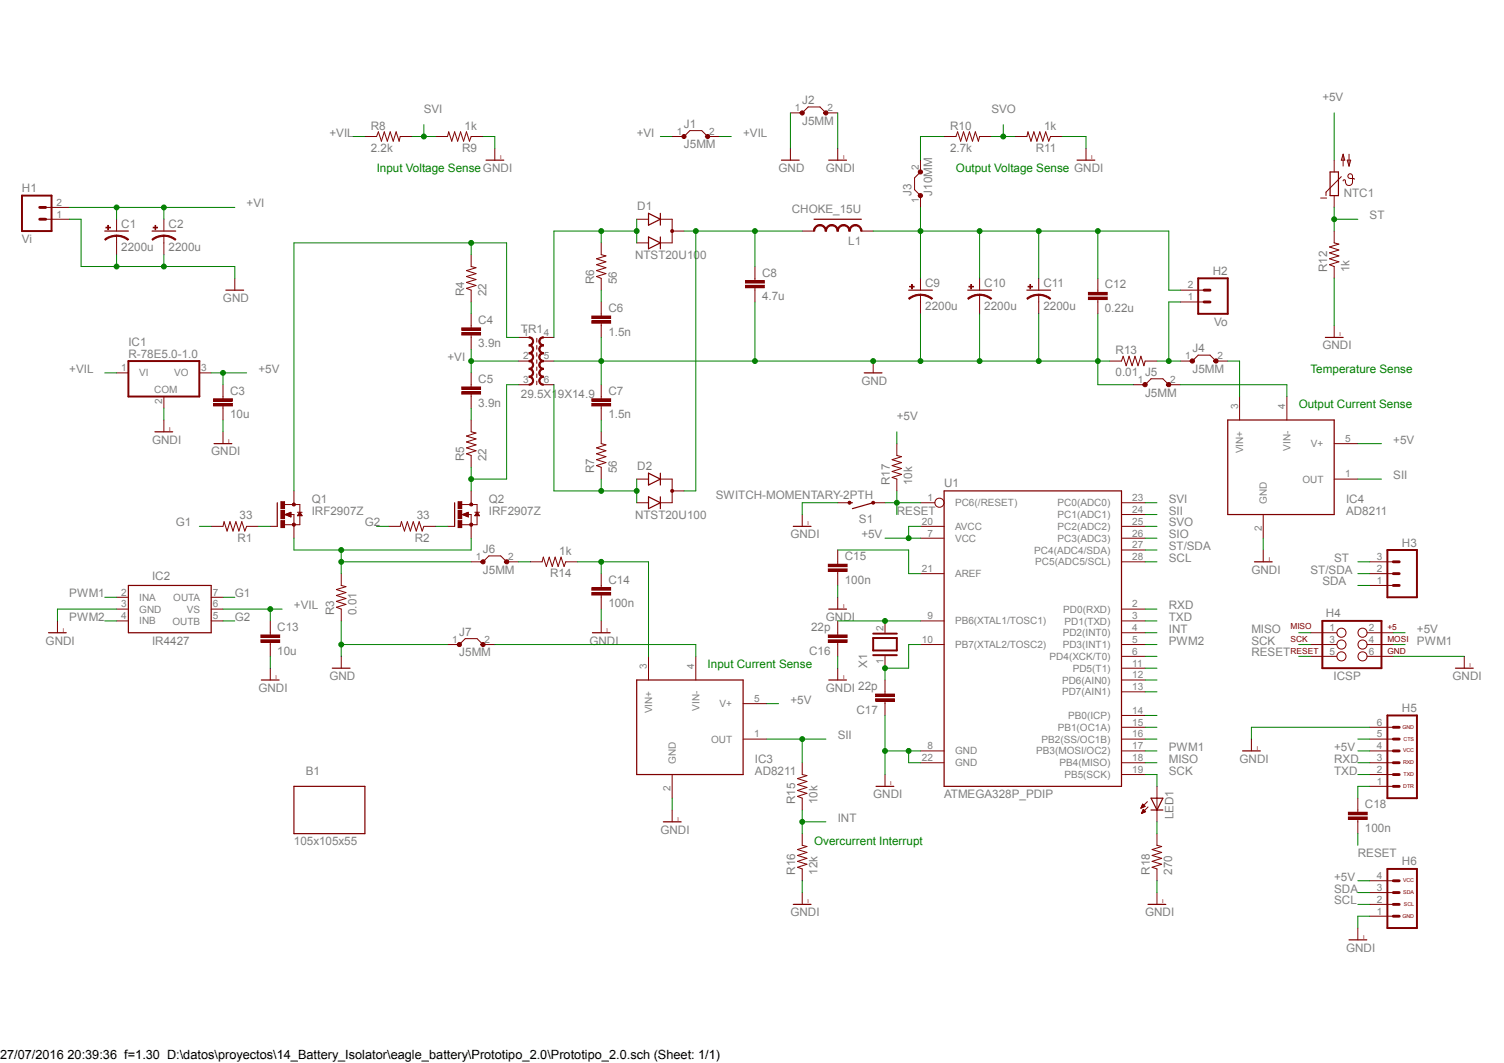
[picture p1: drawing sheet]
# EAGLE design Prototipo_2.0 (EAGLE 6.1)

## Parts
B1  105x105x55  BOX_105X105X55  [BOX_105X105X55]
C1  2200u  CPOL_12.5MM_5MM  [CPOL_RADIAL_12.5MM_5MM]
C2  2200u  CPOL_12.5MM_5MM  [CPOL_RADIAL_12.5MM_5MM]
C3  10u  C5/2.5  [C5B2.5]
C4  3.9n  C7.5/3  [C7.5B3]
C5  3.9n  C7.5/3  [C7.5B3]
C6  1.5n  C7.5/3  [C7.5B3]
C7  1.5n  C7.5/3  [C7.5B3]
C8  4.7u  C5/2.5  [C5B2.5]
C9  2200u  CPOL_12.5MM_5MM  [CPOL_RADIAL_12.5MM_5MM]
C10  2200u  CPOL_12.5MM_5MM  [CPOL_RADIAL_12.5MM_5MM]
C11  2200u  CPOL_12.5MM_5MM  [CPOL_RADIAL_12.5MM_5MM]
C12  0.22u  C5/3  [C5B3]
C13  10u  C5/2.5  [C5B2.5]
C14  100n  C5/3  [C5B3]
C15  100n  C5/3  [C5B3]
C16  22p  C5/2.5  [C5B2.5]
C17  22p  C5/2.5  [C5B2.5]
C18  100n  C5/3  [C5B3]
D1  NTST20U100  NTST20U100CTG  [TO220V]
D2  NTST20U100  NTST20U100CTG  [TO220V]
H1  Vi  M025MM  [SCREWTERMINAL-5MM-2]
H2  Vo  M025MM  [SCREWTERMINAL-5MM-2]
H3  M03PTH  [1X03]
H4  ICSP  AVR_SPI_PRG_6PTH  [2X3]
H5  HEADER_SERIAL  [HEADER_SERIAL]
H6  HEADER_I2C  [HEADER_I2C]
IC1  R-78E5.0-1.0  [R-78E5.0-1.0]
IC2  IR4427  [DIL08]
IC3  AD8211  [RJ-5]
IC4  AD8211  [RJ-5]
J1  J5MM  [05]
J2  J5MM  [05]
J3  J10MM  [10]
J4  J5MM  [05]
J5  J5MM  [05]
J6  J5MM  [05]
J7  J5MM  [05]
L1  CHOKE_15U  [CHOKE_15U]
LED1  LED5MM  [LED5MM]
NTC1  NTC640  [P640]
Q1  IRF2907Z  [TO220V]
Q2  IRF2907Z  [TO220V]
R1  33  RESISTORPTH-1/4W  [AXIAL-0.4]
R2  33  RESISTORPTH-1/4W  [AXIAL-0.4]
R3  0.01  RSENSE  [RSENSE]
R4  22  RESISTORPTH-1/2W  [AXIAL-0.5]
R5  22  RESISTORPTH-1/2W  [AXIAL-0.5]
R6  56  RESISTORPTH-1/2W  [AXIAL-0.5]
R7  56  RESISTORPTH-1/2W  [AXIAL-0.5]
R8  2.2k  RESISTORPTH-1/4W  [AXIAL-0.4]
R9  1k  RESISTORPTH-1/4W  [AXIAL-0.4]
R10  2.7k  RESISTORPTH-1/4W  [AXIAL-0.4]
R11  1k  RESISTORPTH-1/4W  [AXIAL-0.4]
R12  1k  RESISTORPTH-1/4W  [AXIAL-0.4]
R13  0.01  RSENSE  [RSENSE]
R14  1k  RESISTORPTH-1/4W  [AXIAL-0.4]
R15  10k  RESISTORPTH-1/4W  [AXIAL-0.4]
R16  12k  RESISTORPTH-1/4W  [AXIAL-0.4]
R17  10k  RESISTORPTH-1/4W  [AXIAL-0.4]
R18  270  RESISTORPTH-1/4W  [AXIAL-0.4]
S1  SWITCH-MOMENTARY-2PTH  [TACTILE-PTH]
TR1  29.5X19X14.9  29.5X19X14.9_N87  [CORE_29.5X19X14.9]
U1  ATMEGA328P_PDIP  [DIL28-3]
X1  XTAL/S  [QS]

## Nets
$N1 [LVSHC]: C8.1 D1.2(C) D2.2(C) L1.1
+5V [LVLC]: C3.1 H4.2 H5.4(4_VCC) H6.4(4_VCC) IC1.3(VO) IC3.5(V+) IC4.5(V+) NTC1.2 R17.P$2 U1.7(VCC) U1.20(AVCC)
+VI [LVSHC]: C1.+ C2.+ C4.2 C5.1 H1.2 J1.1 TR1.2
+VIL [LVLC]: C13.1 IC1.1(VI) IC2.6(VS) J1.2 R8.P$1
G1 [LVLC]: IC2.7(OUTA) R1.P$2
G2 [LVLC]: IC2.5(OUTB) R2.P$2
GND [LVSHC]: C1.- C2.- C6.2 C7.1 C8.2 C9.- C10.- C11.- C12.2 H1.1 J2.1 J5.1 J7.1 R3.P$1 R13.P$1 TR1.5
GNDI [LVLC]: C3.2 C13.2 C14.2 C15.2 C16.1 C17.1 H4.6 H5.6(6_GND) H6.1(1_GND) IC1.2(COM) IC2.3(GND) IC3.2(GND) IC4.2(GND) J2.2 R9.P$1 R11.P$1 R12.P$1 R16.P$1 R18.P$1 S1.3 U1.8(GND) U1.22(GND)
INT [LVLC]: R15.P$1 R16.P$2 U1.4(PD2(INT0))
MISO [LVLC]: H4.1 U1.18(PB4(MISO))
N$1 [LVLC]: Q1.1(G) R1.P$1
N$2 [LVLC]: Q2.1(G) R2.P$1
N$3 [LVLC]: C18.1 H5.1(1_DTR)
N$4 [LVHC]: C7.2 R7.P$2
N$5 [LVHC]: C5.2 R5.P$2
N$6 [LVLC]: H5.5(5_CTS)
N$11 [LVLC]: U1.6(PD4(XCK/T0))
N$12 [LVLC]: U1.11(PD5(T1))
N$13 [LVLC]: U1.12(PD6(AIN0))
N$14 [LVLC]: U1.13(PD7(AIN1))
N$15 [LVLC]: U1.14(PB0(ICP))
N$16 [LVLC]: U1.15(PB1(OC1A))
N$17 [LVLC]: U1.16(PB2(SS/OC1B))
N$18 [LVLC]: J3.2 R10.P$1
N$69 [LVHC]: C6.1 R6.P$1
N$70 [LVHC]: D1.1(A1) D1.3(A2) R6.P$2 TR1.4
N$72 [LVHC]: D2.1(A1) D2.3(A2) R7.P$1 TR1.6
N$73 [LVSHC]: C9.+ C10.+ C11.+ C12.1 H2.2 J3.1 L1.2
N$75 [LVHC]: C4.1 R4.P$1
N$77 [LVHC]: Q1.2(D) R4.P$2 TR1.1
N$79 [LVHC]: Q2.2(D) R5.P$1 TR1.3
N$80 [LVSHC]: J6.1 Q1.3(S) Q2.3(S) R3.P$2
N$81 [LVSHC]: H2.1 J4.1 R13.P$2
N$82 [LVLC]: IC4.3(VIN+) J4.2
N$83 [LVLC]: IC4.4(VIN-) J5.2
N$84 [LVLC]: C14.1 IC3.3(VIN+) R14.P$1
N$85 [LVLC]: IC3.4(VIN-) J7.2
N$86 [LVLC]: J6.2 R14.P$2
N$87 [LVLC]: C16.2 U1.9(PB6(XTAL1/TOSC1)) X1.2
N$88 [LVLC]: C17.2 U1.10(PB7(XTAL2/TOSC2)) X1.1
N$90 [LVLC]: LED1.K(C) R18.P$2
N$92 [LVLC]: C15.1 U1.21(AREF)
PWM1 [LVLC]: H4.4 IC2.2(INA) U1.17(PB3(MOSI/OC2))
PWM2 [LVLC]: IC2.4(INB) U1.5(PD3(INT1))
RESET [LVLC]: C18.2 H4.5 R17.P$1 S1.1 U1.1(PC6(/RESET))
RXD [LVLC]: H5.3(3_RXD) U1.2(PD0(RXD))
SCK [LVLC]: H4.3 LED1.A U1.19(PB5(SCK))
SCL [LVLC]: H6.2(2_SCL) U1.28(PC5(ADC5/SCL))
SDA [LVLC]: H3.1 H6.3(3_SDA)
SII [LVLC]: IC3.1(OUT) IC4.1(OUT) R15.P$2 U1.24(PC1(ADC1))
SIO [LVLC]: U1.26(PC3(ADC3))
ST [LVLC]: H3.3 NTC1.1 R12.P$2
ST/SDA [LVLC]: H3.2 U1.27(PC4(ADC4/SDA))
SVI [LVLC]: R8.P$2 R9.P$2 U1.23(PC0(ADC0))
SVO [LVLC]: R10.P$2 R11.P$2 U1.25(PC2(ADC2))
TXD [LVLC]: H5.2(2_TXD) U1.3(PD1(TXD))

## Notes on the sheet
- Input Voltage Sense | Output Voltage Sense
- Temperature Sense
- Output Current Sense
- Input Current Sense
- Overcurrent Interrupt

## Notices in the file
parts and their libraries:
SparkFun-Passives: Licensing: CC v3.0 Share-Alike You are welcome to use this library for commercial purposes.
SparkFun-DigitalIC: Licensing: Creative Commons ShareAlike 4.0 International - https://creativecommons.org/licenses/by-sa/4.0
